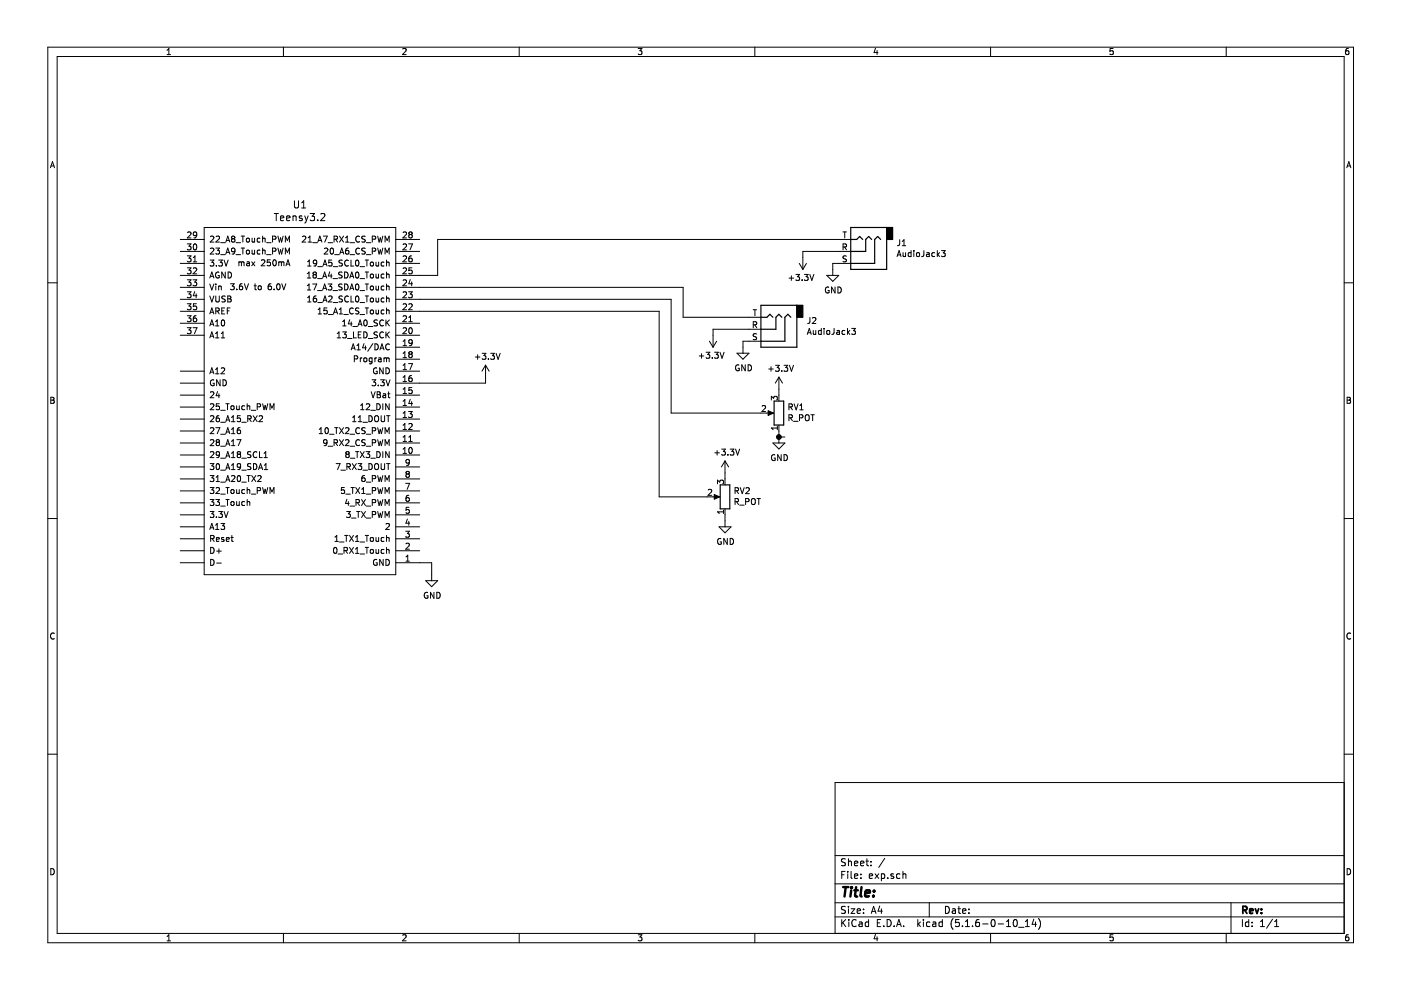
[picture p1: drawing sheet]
EESchema Schematic File Version 4
EELAYER 30 0
EELAYER END
$Descr A4 11693 8268
encoding utf-8
Sheet 1 1
Title ""
Date ""
Rev ""
Comp ""
Comment1 ""
Comment2 ""
Comment3 ""
Comment4 ""
$EndDescr
$Comp
L teensy:Teensy3.2 U1
U 1 1
P 2500 3350
F 0 "U1" H 2500 1713 60  0000 C CNN
F 1 "Teensy3.2" H 2500 1819 60  0000 C CNN
F 2 "" H 2500 2600 60  0000 C CNN
F 3 "" H 2500 2600 60  0000 C CNN
	1    2500 3350
	-1   0    0    1   
$EndComp
$Comp
L Connector:AudioJack3 J1
U 1 1
P 7200 2100
F 0 "J1" H 6920 2033 50  0000 R CNN
F 1 "AudioJack3" H 6920 2124 50  0000 R CNN
F 2 "" H 7200 2100 50  0001 C CNN
F 3 "~" H 7200 2100 50  0001 C CNN
	1    7200 2100
	-1   0    0    1   
$EndComp
$Comp
L Connector:AudioJack3 J2
U 1 1
P 6450 2750
F 0 "J2" H 6170 2683 50  0000 R CNN
F 1 "AudioJack3" H 6170 2774 50  0000 R CNN
F 2 "" H 6450 2750 50  0001 C CNN
F 3 "~" H 6450 2750 50  0001 C CNN
	1    6450 2750
	-1   0    0    1   
$EndComp
$Comp
L Device:R_POT RV1
U 1 1
P 6500 3450
F 0 "RV1" H 6430 3404 50  0000 R CNN
F 1 "R_POT" H 6430 3495 50  0000 R CNN
F 2 "" H 6500 3450 50  0001 C CNN
F 3 "~" H 6500 3450 50  0001 C CNN
	1    6500 3450
	-1   0    0    1   
$EndComp
$Comp
L Device:R_POT RV2
U 1 1
P 6050 4150
F 0 "RV2" H 5980 4104 50  0000 R CNN
F 1 "R_POT" H 5980 4195 50  0000 R CNN
F 2 "" H 6050 4150 50  0001 C CNN
F 3 "~" H 6050 4150 50  0001 C CNN
	1    6050 4150
	-1   0    0    1   
$EndComp
$Comp
L power:GND #PWR?
U 1 1
P 3600 4800
F 0 "#PWR?" H 3600 4550 50  0001 C CNN
F 1 "GND" H 3605 4627 50  0000 C CNN
F 2 "" H 3600 4800 50  0001 C CNN
F 3 "" H 3600 4800 50  0001 C CNN
	1    3600 4800
	1    0    0    -1  
$EndComp
Wire Wire Line
	3500 4700 3600 4700
Wire Wire Line
	3600 4700 3600 4800
$Comp
L power:GND #PWR?
U 1 1
P 6950 2250
F 0 "#PWR?" H 6950 2000 50  0001 C CNN
F 1 "GND" H 6955 2077 50  0000 C CNN
F 2 "" H 6950 2250 50  0001 C CNN
F 3 "" H 6950 2250 50  0001 C CNN
	1    6950 2250
	1    0    0    -1  
$EndComp
$Comp
L power:GND #PWR?
U 1 1
P 6200 2900
F 0 "#PWR?" H 6200 2650 50  0001 C CNN
F 1 "GND" H 6205 2727 50  0000 C CNN
F 2 "" H 6200 2900 50  0001 C CNN
F 3 "" H 6200 2900 50  0001 C CNN
	1    6200 2900
	1    0    0    -1  
$EndComp
$Comp
L power:GND #PWR?
U 1 1
P 6500 3650
F 0 "#PWR?" H 6500 3400 50  0001 C CNN
F 1 "GND" H 6505 3477 50  0000 C CNN
F 2 "" H 6500 3650 50  0001 C CNN
F 3 "" H 6500 3650 50  0001 C CNN
	1    6500 3650
	1    0    0    -1  
$EndComp
$Comp
L power:GND #PWR?
U 1 1
P 6050 4350
F 0 "#PWR?" H 6050 4100 50  0001 C CNN
F 1 "GND" H 6055 4177 50  0000 C CNN
F 2 "" H 6050 4350 50  0001 C CNN
F 3 "" H 6050 4350 50  0001 C CNN
	1    6050 4350
	1    0    0    -1  
$EndComp
Wire Wire Line
	6250 2850 6200 2850
Wire Wire Line
	6200 2850 6200 2900
Wire Wire Line
	7000 2200 6950 2200
Wire Wire Line
	6950 2200 6950 2250
Wire Wire Line
	6500 3600 6500 3650
Wire Wire Line
	6050 4300 6050 4350
Wire Wire Line
	6050 3950 6050 4000
$Comp
L power:+3.3V #PWR?
U 1 1
P 6700 2150
F 0 "#PWR?" H 6700 2000 50  0001 C CNN
F 1 "+3.3V" H 6715 2323 50  0000 C CNN
F 2 "" H 6700 2150 50  0001 C CNN
F 3 "" H 6700 2150 50  0001 C CNN
	1    6700 2150
	-1   0    0    1   
$EndComp
$Comp
L power:+3.3V #PWR?
U 1 1
P 5950 2800
F 0 "#PWR?" H 5950 2650 50  0001 C CNN
F 1 "+3.3V" H 5965 2973 50  0000 C CNN
F 2 "" H 5950 2800 50  0001 C CNN
F 3 "" H 5950 2800 50  0001 C CNN
	1    5950 2800
	-1   0    0    1   
$EndComp
Wire Wire Line
	6250 2750 5950 2750
Wire Wire Line
	5950 2750 5950 2800
Wire Wire Line
	7000 2100 6700 2100
Wire Wire Line
	6700 2100 6700 2150
$Comp
L power:+3.3V #PWR?
U 1 1
P 6500 3250
F 0 "#PWR?" H 6500 3100 50  0001 C CNN
F 1 "+3.3V" H 6515 3423 50  0000 C CNN
F 2 "" H 6500 3250 50  0001 C CNN
F 3 "" H 6500 3250 50  0001 C CNN
	1    6500 3250
	1    0    0    -1  
$EndComp
$Comp
L power:+3.3V #PWR?
U 1 1
P 6050 3950
F 0 "#PWR?" H 6050 3800 50  0001 C CNN
F 1 "+3.3V" H 6065 4123 50  0000 C CNN
F 2 "" H 6050 3950 50  0001 C CNN
F 3 "" H 6050 3950 50  0001 C CNN
	1    6050 3950
	1    0    0    -1  
$EndComp
Wire Wire Line
	6500 3250 6500 3300
$Comp
L power:+3.3V #PWR?
U 1 1
P 4050 3150
F 0 "#PWR?" H 4050 3000 50  0001 C CNN
F 1 "+3.3V" H 4065 3323 50  0000 C CNN
F 2 "" H 4050 3150 50  0001 C CNN
F 3 "" H 4050 3150 50  0001 C CNN
	1    4050 3150
	1    0    0    -1  
$EndComp
Wire Wire Line
	3500 3200 4050 3200
Wire Wire Line
	4050 3200 4050 3150
Connection ~ 6500 3650
Wire Wire Line
	6500 3650 6550 3650
Wire Wire Line
	3500 2300 3650 2300
Wire Wire Line
	3650 2300 3650 2000
Wire Wire Line
	5700 2650 6250 2650
Wire Wire Line
	5600 3450 6350 3450
Wire Wire Line
	3650 2000 7000 2000
Wire Wire Line
	5500 4150 5900 4150
Wire Wire Line
	3500 2400 5700 2400
Wire Wire Line
	5700 2400 5700 2650
Wire Wire Line
	5600 2500 3500 2500
Wire Wire Line
	5600 2500 5600 3450
Wire Wire Line
	3500 2600 5500 2600
Wire Wire Line
	5500 2600 5500 4150
$EndSCHEMATC
